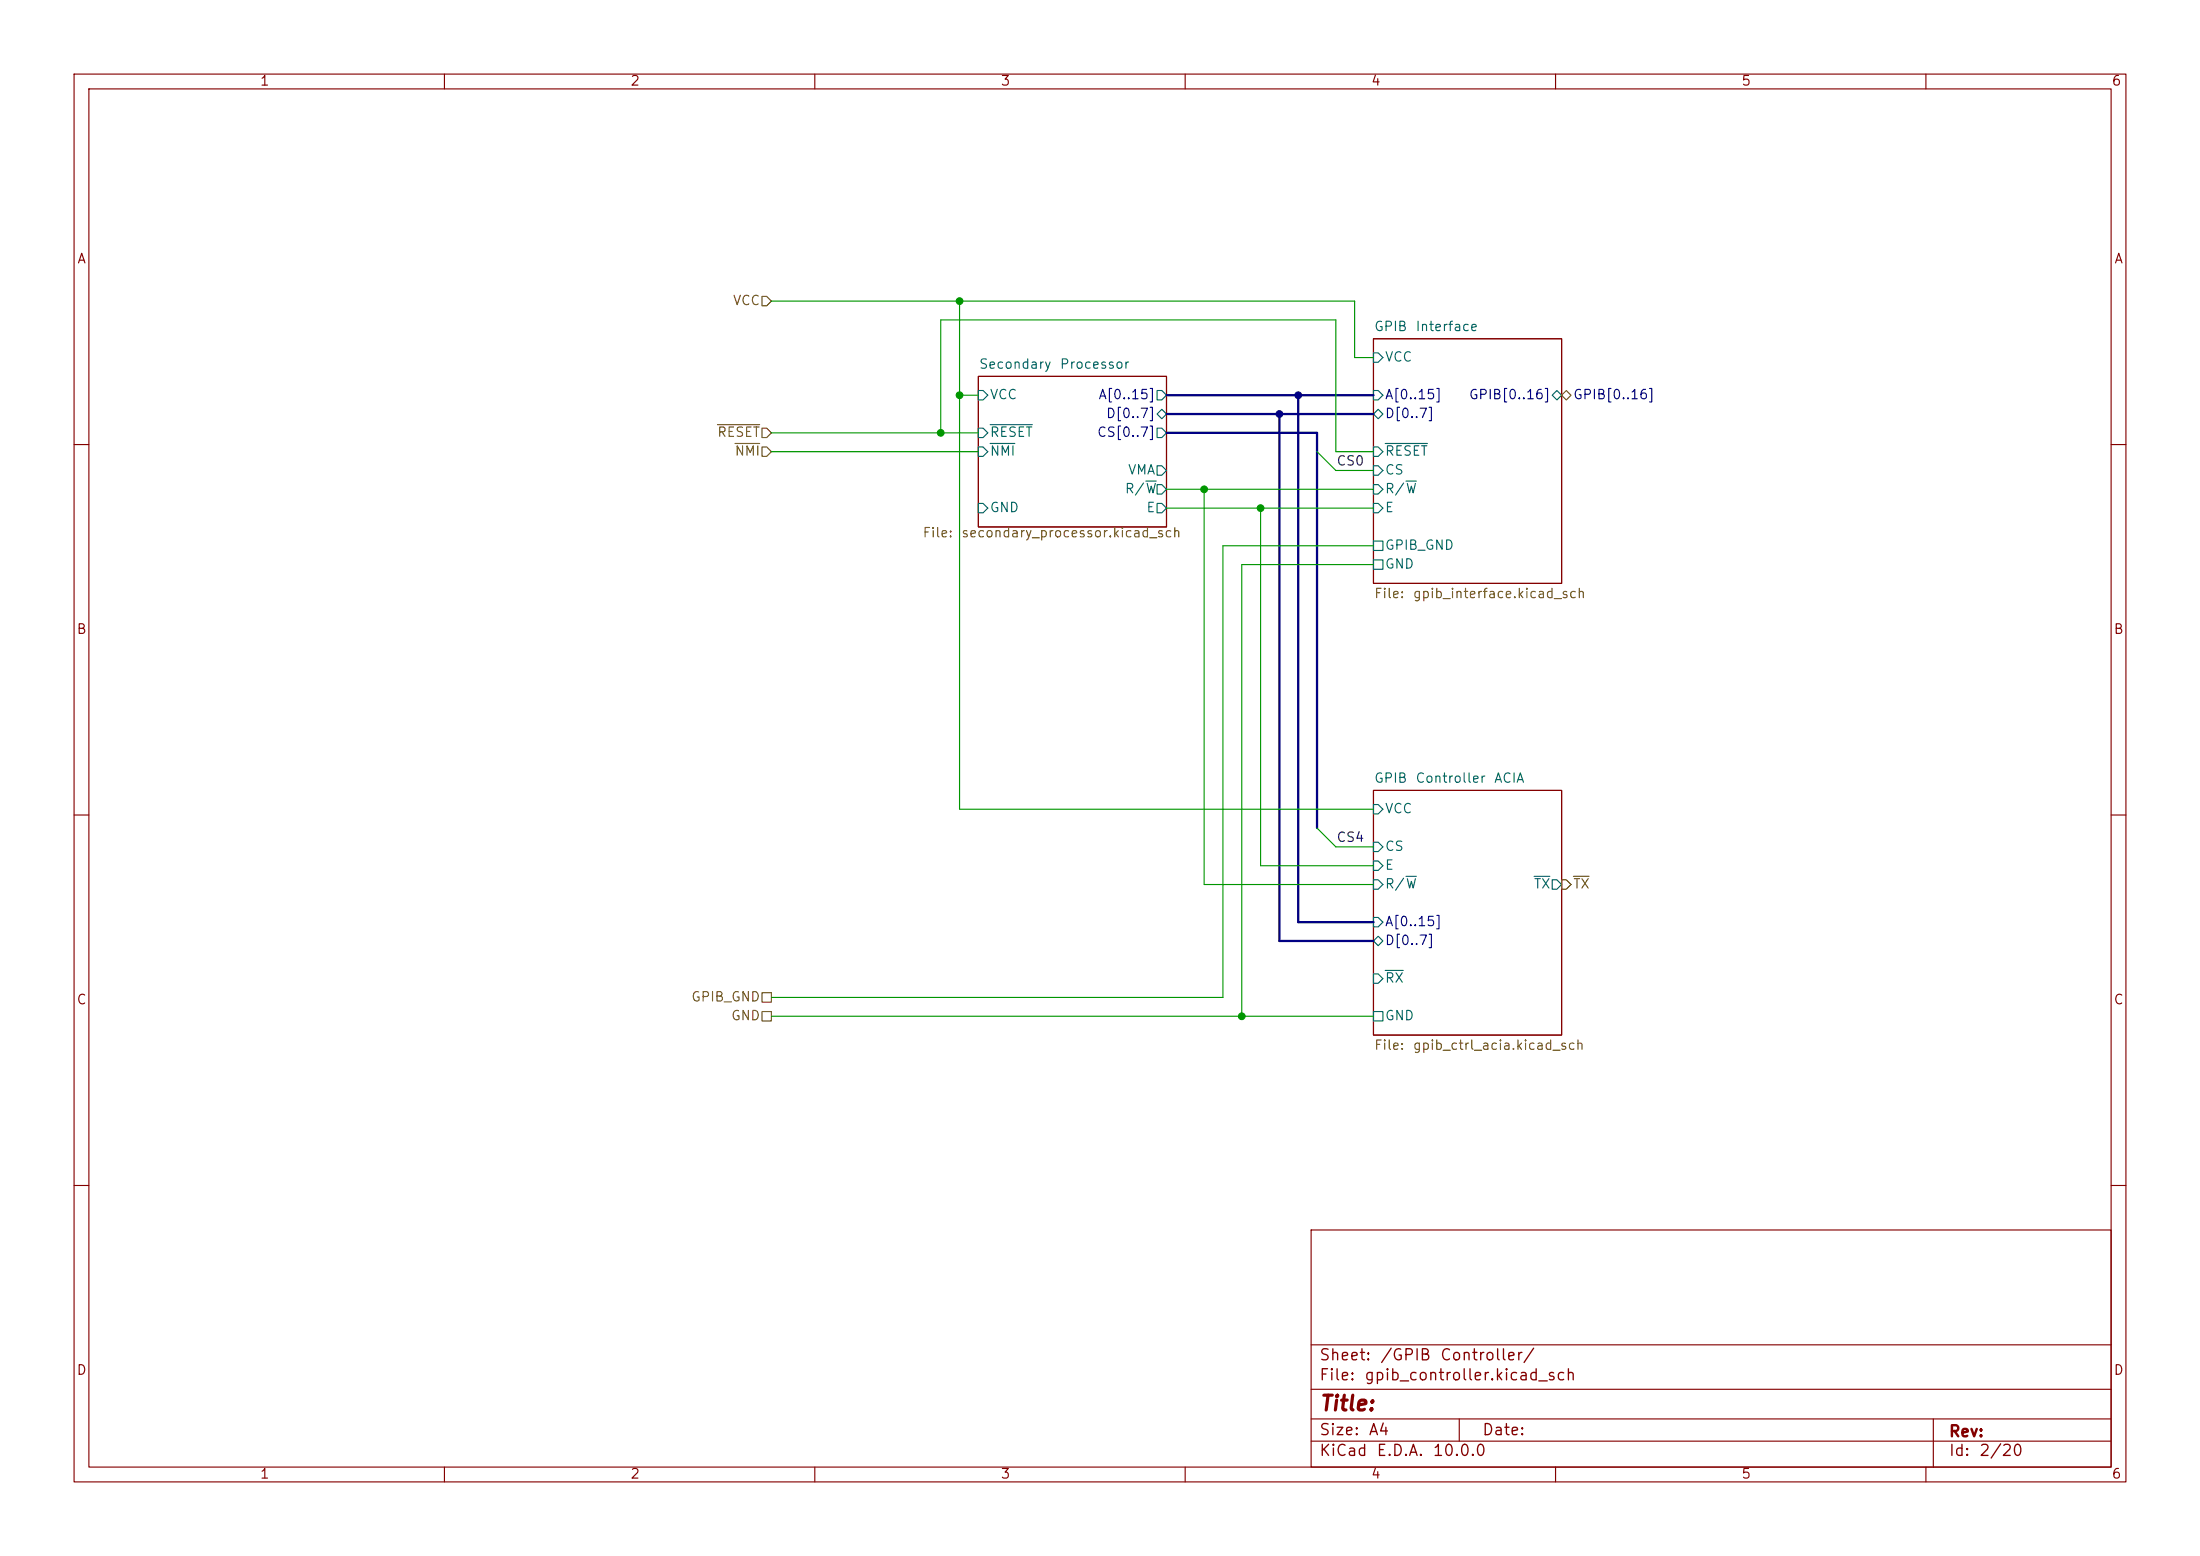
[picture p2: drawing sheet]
(kicad_sch
 (version 20260306)
 (generator "eeschema")
 (generator_version "10.0")
 (paper "A4")
 (lib_symbols)
 (junction
  (at 167.64 137.16)
  (diameter 0)
  (color 0 0 0 0))
 (junction
  (at 175.26 53.34)
  (diameter 0)
  (color 0 0 0 0))
 (junction
  (at 129.54 53.34)
  (diameter 0)
  (color 0 0 0 0))
 (junction
  (at 129.54 40.64)
  (diameter 0)
  (color 0 0 0 0))
 (junction
  (at 170.18 68.58)
  (diameter 0)
  (color 0 0 0 0))
 (junction
  (at 172.72 55.88)
  (diameter 0)
  (color 0 0 0 0))
 (junction
  (at 127 58.42)
  (diameter 0)
  (color 0 0 0 0))
 (junction
  (at 162.56 66.04)
  (diameter 0)
  (color 0 0 0 0))
 (bus_entry
  (at 177.8 111.76)
  (size 2.54 2.54)
  (stroke (width 0) (type default)))
 (bus_entry
  (at 177.8 60.96)
  (size 2.54 2.54)
  (stroke (width 0) (type default)))
 (wire
  (pts (xy 104.14 40.64) (xy 129.54 40.64))
  (stroke (width 0) (type default)))
 (wire
  (pts (xy 104.14 60.96) (xy 132.08 60.96))
  (stroke (width 0) (type default)))
 (wire
  (pts (xy 127 43.18) (xy 180.34 43.18))
  (stroke (width 0) (type default)))
 (wire
  (pts (xy 167.64 137.16) (xy 185.42 137.16))
  (stroke (width 0) (type default)))
 (wire
  (pts (xy 129.54 40.64) (xy 129.54 53.34))
  (stroke (width 0) (type default)))
 (wire
  (pts (xy 170.18 116.84) (xy 185.42 116.84))
  (stroke (width 0) (type default)))
 (wire
  (pts (xy 129.54 40.64) (xy 182.88 40.64))
  (stroke (width 0) (type default)))
 (bus
  (pts (xy 177.8 58.42) (xy 177.8 60.96))
  (stroke (width 0) (type default)))
 (bus
  (pts (xy 175.26 53.34) (xy 185.42 53.34))
  (stroke (width 0) (type default)))
 (bus
  (pts (xy 157.48 53.34) (xy 175.26 53.34))
  (stroke (width 0) (type default)))
 (wire
  (pts (xy 180.34 43.18) (xy 180.34 60.96))
  (stroke (width 0) (type default)))
 (wire
  (pts (xy 132.08 53.34) (xy 129.54 53.34))
  (stroke (width 0) (type default)))
 (wire
  (pts (xy 162.56 66.04) (xy 162.56 119.38))
  (stroke (width 0) (type default)))
 (wire
  (pts (xy 180.34 60.96) (xy 185.42 60.96))
  (stroke (width 0) (type default)))
 (wire
  (pts (xy 182.88 48.26) (xy 182.88 40.64))
  (stroke (width 0) (type default)))
 (wire
  (pts (xy 104.14 134.62) (xy 165.1 134.62))
  (stroke (width 0) (type default)))
 (bus
  (pts (xy 175.26 124.46) (xy 185.42 124.46))
  (stroke (width 0) (type default)))
 (wire
  (pts (xy 162.56 119.38) (xy 185.42 119.38))
  (stroke (width 0) (type default)))
 (wire
  (pts (xy 180.34 114.3) (xy 185.42 114.3))
  (stroke (width 0) (type default)))
 (wire
  (pts (xy 104.14 58.42) (xy 127 58.42))
  (stroke (width 0) (type default)))
 (wire
  (pts (xy 127 58.42) (xy 132.08 58.42))
  (stroke (width 0) (type default)))
 (bus
  (pts (xy 172.72 55.88) (xy 172.72 127))
  (stroke (width 0) (type default)))
 (wire
  (pts (xy 165.1 73.66) (xy 165.1 134.62))
  (stroke (width 0) (type default)))
 (bus
  (pts (xy 157.48 58.42) (xy 177.8 58.42))
  (stroke (width 0) (type default)))
 (wire
  (pts (xy 185.42 109.22) (xy 129.54 109.22))
  (stroke (width 0) (type default)))
 (bus
  (pts (xy 157.48 55.88) (xy 172.72 55.88))
  (stroke (width 0) (type default)))
 (wire
  (pts (xy 129.54 109.22) (xy 129.54 53.34))
  (stroke (width 0) (type default)))
 (bus
  (pts (xy 172.72 55.88) (xy 185.42 55.88))
  (stroke (width 0) (type default)))
 (wire
  (pts (xy 165.1 73.66) (xy 185.42 73.66))
  (stroke (width 0) (type default)))
 (wire
  (pts (xy 170.18 68.58) (xy 170.18 116.84))
  (stroke (width 0) (type default)))
 (wire
  (pts (xy 170.18 68.58) (xy 185.42 68.58))
  (stroke (width 0) (type default)))
 (wire
  (pts (xy 185.42 48.26) (xy 182.88 48.26))
  (stroke (width 0) (type default)))
 (wire
  (pts (xy 180.34 63.5) (xy 185.42 63.5))
  (stroke (width 0) (type default)))
 (wire
  (pts (xy 162.56 66.04) (xy 185.42 66.04))
  (stroke (width 0) (type default)))
 (bus
  (pts (xy 172.72 127) (xy 185.42 127))
  (stroke (width 0) (type default)))
 (wire
  (pts (xy 157.48 66.04) (xy 162.56 66.04))
  (stroke (width 0) (type default)))
 (wire
  (pts (xy 167.64 76.2) (xy 167.64 137.16))
  (stroke (width 0) (type default)))
 (bus
  (pts (xy 175.26 53.34) (xy 175.26 124.46))
  (stroke (width 0) (type default)))
 (wire
  (pts (xy 127 58.42) (xy 127 43.18))
  (stroke (width 0) (type default)))
 (wire
  (pts (xy 104.14 137.16) (xy 167.64 137.16))
  (stroke (width 0) (type default)))
 (wire
  (pts (xy 157.48 68.58) (xy 170.18 68.58))
  (stroke (width 0) (type default)))
 (bus
  (pts (xy 177.8 60.96) (xy 177.8 111.76))
  (stroke (width 0) (type default)))
 (wire
  (pts (xy 167.64 76.2) (xy 185.42 76.2))
  (stroke (width 0) (type default)))
 (label "CS0"
  (at 180.34 63.5 0)
  (effects (font (size 1.27 1.27)) (justify left bottom)))
 (label "CS4"
  (at 180.34 114.3 0)
  (effects (font (size 1.27 1.27)) (justify left bottom)))
 (hierarchical_label "~{RESET}"
  (shape input)
  (at 104.14 58.42 180)
  (effects (font (size 1.27 1.27)) (justify right)))
 (hierarchical_label "VCC"
  (shape input)
  (at 104.14 40.64 180)
  (effects (font (size 1.27 1.27)) (justify right)))
 (hierarchical_label "GND"
  (shape passive)
  (at 104.14 137.16 180)
  (effects (font (size 1.27 1.27)) (justify right)))
 (hierarchical_label "GPIB_GND"
  (shape passive)
  (at 104.14 134.62 180)
  (effects (font (size 1.27 1.27)) (justify right)))
 (hierarchical_label "~{TX}"
  (shape output)
  (at 210.82 119.38 0)
  (effects (font (size 1.27 1.27)) (justify left)))
 (hierarchical_label "GPIB[0..16]"
  (shape bidirectional)
  (at 210.82 53.34 0)
  (effects (font (size 1.27 1.27)) (justify left)))
 (hierarchical_label "~{NMI}"
  (shape input)
  (at 104.14 60.96 180)
  (effects (font (size 1.27 1.27)) (justify right)))
 (sheet
  (at 185.42 45.72)
  (size 25.4 33.02)
  (exclude_from_sim no)
  (in_bom yes)
  (on_board yes)
  (dnp no)
  (fields_autoplaced yes)
  (stroke (width 0.1524) (type solid))
  (fill (color 0 0 0 0))
  (property "Sheetname" "GPIB Interface" (at 185.42 45.0084 0) (show_name no) (do_not_autoplace no) (effects (font (size 1.27 1.27)) (justify left bottom)))
  (property "Sheetfile" "gpib_interface.kicad_sch" (at 185.42 79.3246 0) (show_name no) (do_not_autoplace no) (effects (font (size 1.27 1.27)) (justify left top)))
  (pin "GPIB[0..16]" bidirectional (at 210.82 53.34 0) (effects (font (size 1.27 1.27)) (justify right)))
  (pin "GND" passive (at 185.42 76.2 180) (effects (font (size 1.27 1.27)) (justify left)))
  (pin "D[0..7]" bidirectional (at 185.42 55.88 180) (effects (font (size 1.27 1.27)) (justify left)))
  (pin "VCC" input (at 185.42 48.26 180) (effects (font (size 1.27 1.27)) (justify left)))
  (pin "GPIB_GND" passive (at 185.42 73.66 180) (effects (font (size 1.27 1.27)) (justify left)))
  (pin "CS" input (at 185.42 63.5 180) (effects (font (size 1.27 1.27)) (justify left)))
  (pin "A[0..15]" input (at 185.42 53.34 180) (effects (font (size 1.27 1.27)) (justify left)))
  (pin "R{slash}~{W}" input (at 185.42 66.04 180) (effects (font (size 1.27 1.27)) (justify left)))
  (pin "E" input (at 185.42 68.58 180) (effects (font (size 1.27 1.27)) (justify left)))
  (pin "~{RESET}" input (at 185.42 60.96 180) (effects (font (size 1.27 1.27)) (justify left))))
 (sheet
  (at 132.08 50.8)
  (size 25.4 20.32)
  (exclude_from_sim no)
  (in_bom yes)
  (on_board yes)
  (dnp no)
  (stroke (width 0.1524) (type solid))
  (fill (color 0 0 0 0))
  (property "Sheetname" "Secondary Processor" (at 132.08 50.0884 0) (show_name no) (do_not_autoplace no) (effects (font (size 1.27 1.27)) (justify left bottom)))
  (property "Sheetfile" "secondary_processor.kicad_sch" (at 124.46 71.12 0) (show_name no) (do_not_autoplace no) (effects (font (size 1.27 1.27)) (justify left top)))
  (pin "GND" input (at 132.08 68.58 180) (effects (font (size 1.27 1.27)) (justify left)))
  (pin "E" output (at 157.48 68.58 0) (effects (font (size 1.27 1.27)) (justify right)))
  (pin "A[0..15]" output (at 157.48 53.34 0) (effects (font (size 1.27 1.27)) (justify right)))
  (pin "VMA" output (at 157.48 63.5 0) (effects (font (size 1.27 1.27)) (justify right)))
  (pin "R{slash}~{W}" output (at 157.48 66.04 0) (effects (font (size 1.27 1.27)) (justify right)))
  (pin "CS[0..7]" output (at 157.48 58.42 0) (effects (font (size 1.27 1.27)) (justify right)))
  (pin "VCC" input (at 132.08 53.34 180) (effects (font (size 1.27 1.27)) (justify left)))
  (pin "~{RESET}" input (at 132.08 58.42 180) (effects (font (size 1.27 1.27)) (justify left)))
  (pin "~{NMI}" input (at 132.08 60.96 180) (effects (font (size 1.27 1.27)) (justify left)))
  (pin "D[0..7]" bidirectional (at 157.48 55.88 0) (effects (font (size 1.27 1.27)) (justify right))))
 (sheet
  (at 185.42 106.68)
  (size 25.4 33.02)
  (exclude_from_sim no)
  (in_bom yes)
  (on_board yes)
  (dnp no)
  (fields_autoplaced yes)
  (stroke (width 0.1524) (type solid))
  (fill (color 0 0 0 0))
  (property "Sheetname" "GPIB Controller ACIA" (at 185.42 105.9684 0) (show_name no) (do_not_autoplace no) (effects (font (size 1.27 1.27)) (justify left bottom)))
  (property "Sheetfile" "gpib_ctrl_acia.kicad_sch" (at 185.42 140.2846 0) (show_name no) (do_not_autoplace no) (effects (font (size 1.27 1.27)) (justify left top)))
  (pin "~{RX}" input (at 185.42 132.08 180) (effects (font (size 1.27 1.27)) (justify left)))
  (pin "GND" passive (at 185.42 137.16 180) (effects (font (size 1.27 1.27)) (justify left)))
  (pin "~{TX}" output (at 210.82 119.38 0) (effects (font (size 1.27 1.27)) (justify right)))
  (pin "CS" input (at 185.42 114.3 180) (effects (font (size 1.27 1.27)) (justify left)))
  (pin "E" input (at 185.42 116.84 180) (effects (font (size 1.27 1.27)) (justify left)))
  (pin "R{slash}~{W}" input (at 185.42 119.38 180) (effects (font (size 1.27 1.27)) (justify left)))
  (pin "VCC" input (at 185.42 109.22 180) (effects (font (size 1.27 1.27)) (justify left)))
  (pin "D[0..7]" bidirectional (at 185.42 127 180) (effects (font (size 1.27 1.27)) (justify left)))
  (pin "A[0..15]" input (at 185.42 124.46 180) (effects (font (size 1.27 1.27)) (justify left)))))
